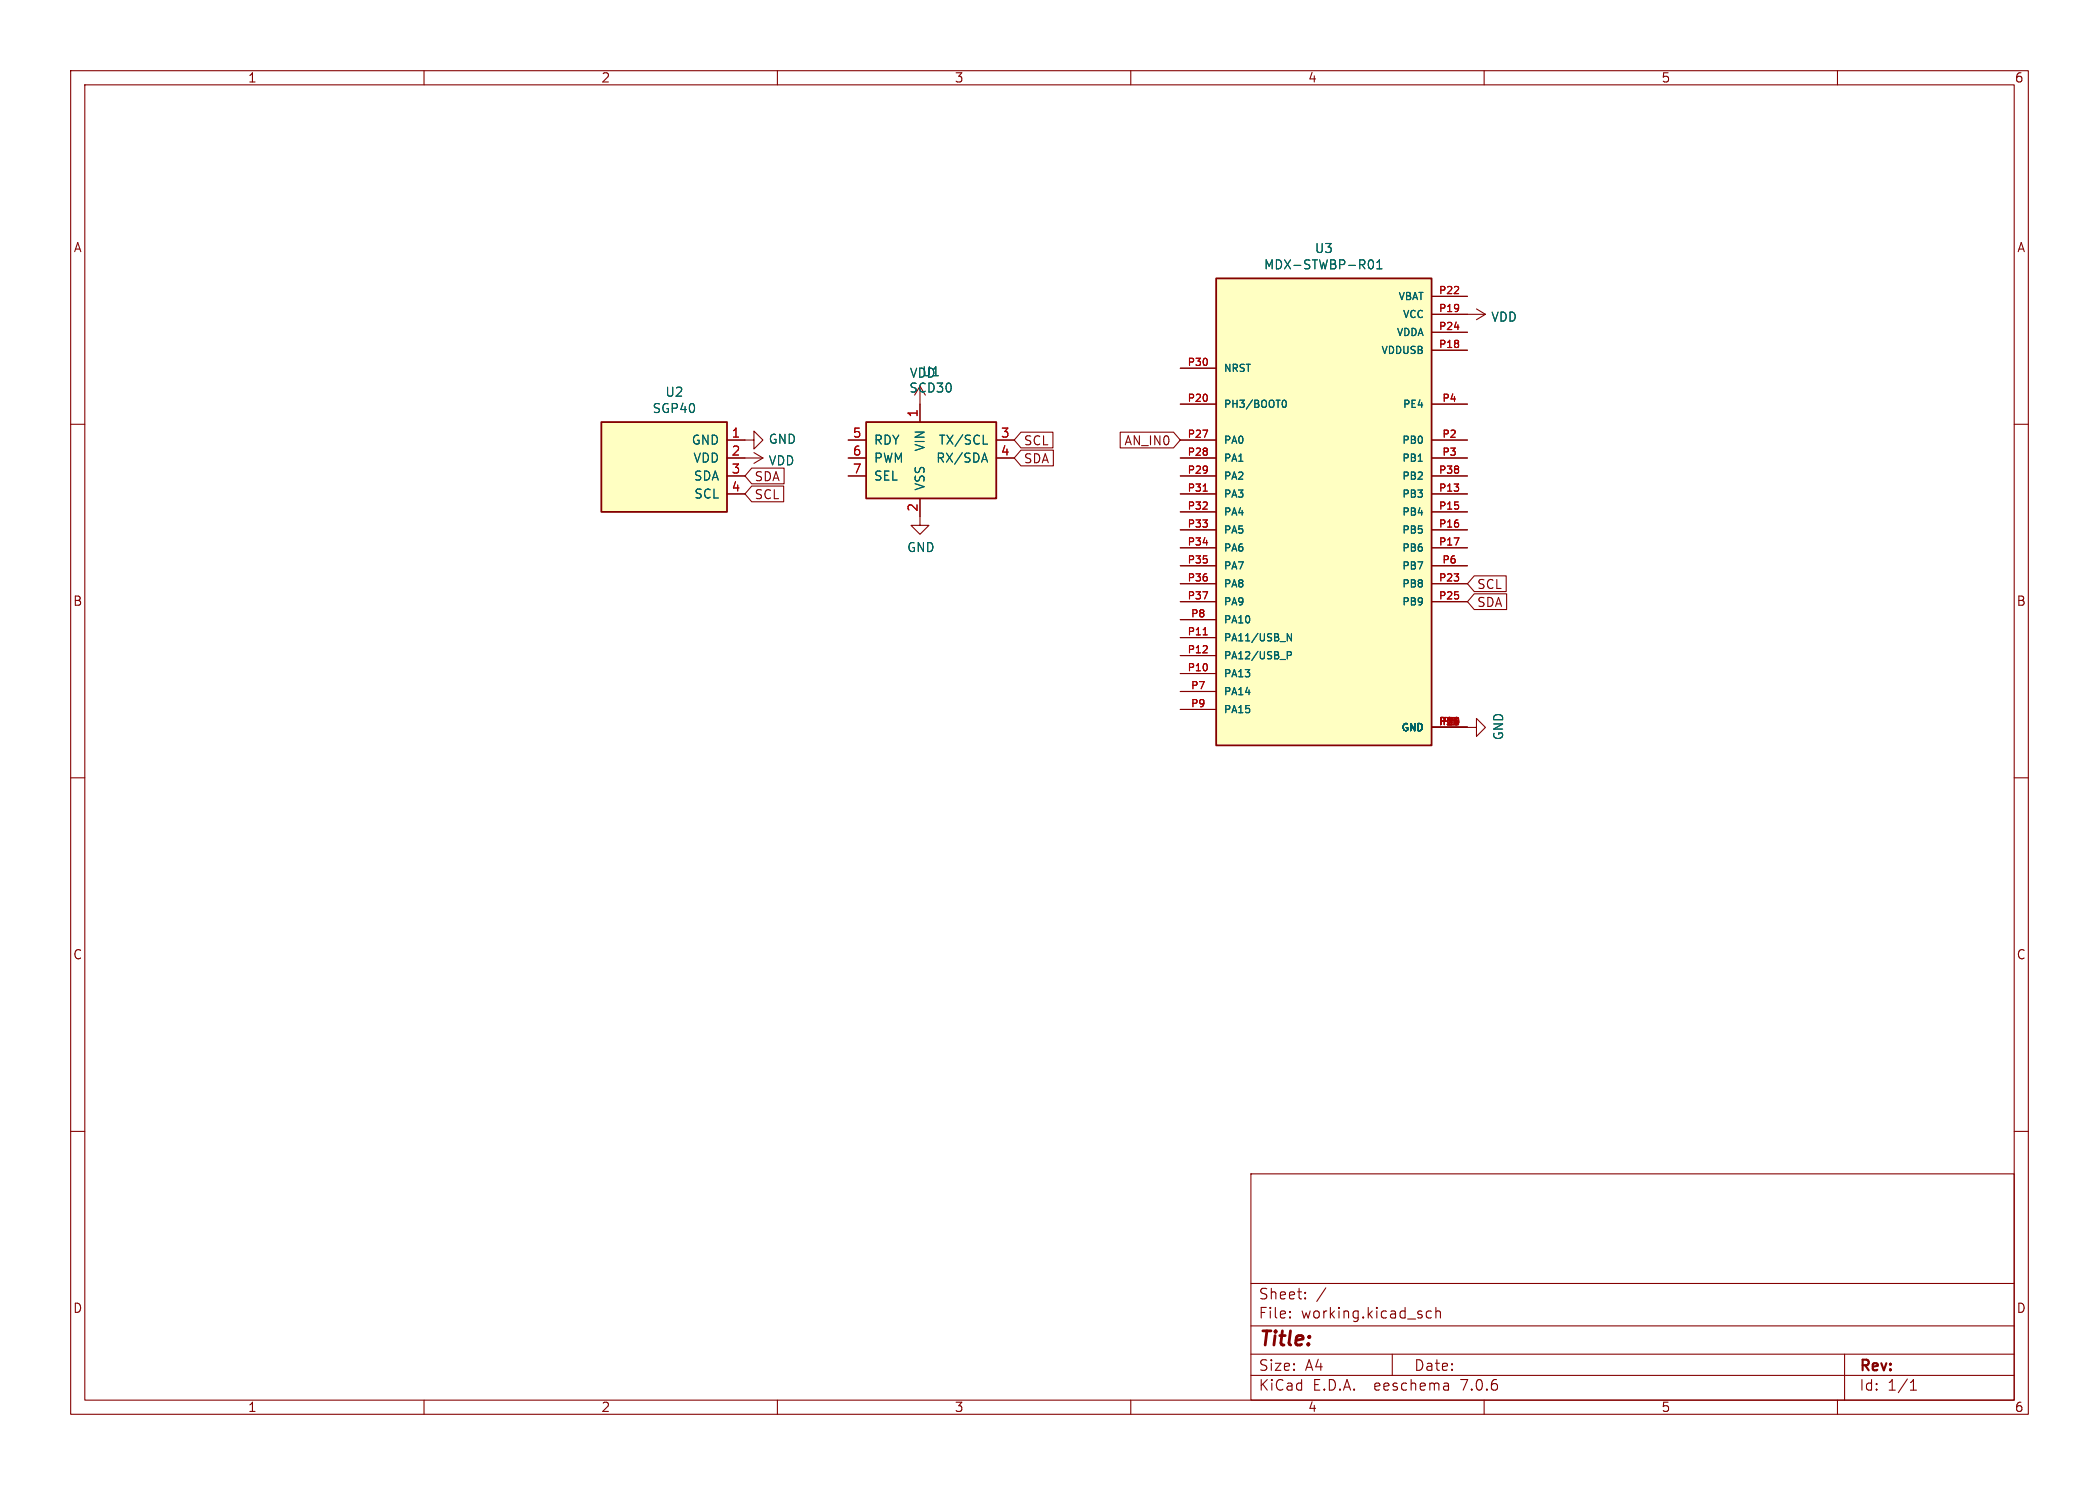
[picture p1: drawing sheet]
<svg xmlns="http://www.w3.org/2000/svg" width="297mm" height="210mm" viewBox="0 0 297 210" stroke-linecap="round" stroke-linejoin="round" font-family="sans-serif">
<g fill="none" stroke="#840000" stroke-width=".15">
<path d="M10 10h277v190h-277zM12 12h273v186h-273zM60 10v2M110 10v2M160 10v2M210 10v2M260 10v2M10 60h2M130.2 54.6v5.1M167 57.2h5.1M167 52.1h5.1M202.6 49.5h5"/>
<path d="M202.6 44.5h7.6M202.6 57.2h5M202.6 41.9h5M202.6 47h5M208.9 43.7l1.3 .8M210.2 44.5l-1.3 .7M285 60h2M102.9 62.2h3.8v-1.2l1.2 1.2-1.2 1.3v-1.3M102.9 69.9h2.5M102.9 64.8h5M102.9 67.3h2.5M106.4 66.2h4.5v2.2h-4.5l-1-1.1z"/>
<path d="M106.4 68.7h4.5v2.3h-4.5l-1-1.1zM106.7 64l1.2 .8M107.9 64.8l-1.2 .7M120 62.2h2.6M120 64.8h2.6M120 67.3h2.6M130.2 70.5v3.8h1.2l-1.2 1.3-1.3-1.3h1.3M141 62.2h2.5M141 64.8h2.5M144.5 63.7h4.5v2.2h-4.5l-1-1.1zM144.5 61.1h4.5v2.2h-4.5l-1-1.1zM158.5 61.1h7.6l.9 1.1-.9 1.1h-7.6z"/>
<path d="M167 69.9h5.1M167 72.4h5.1M167 74.9h5.1M167 77.5h5.1M167 62.2h5.1M167 64.8h5.1M167 67.3h5.1M202.6 69.9h5M202.6 72.4h5M202.6 74.9h5M202.6 77.5h5M202.6 62.2h5"/>
<path d="M202.6 64.8h5M202.6 67.3h5M167 95.3h5.1M167 90.2h5.1M167 92.7h5.1M167 82.6h5.1M167 85.1h5.1M167 80h5.1M167 97.8h5.1M167 87.6h5.1M202.6 82.6h5M202.6 85.1h5"/>
<path d="M202.6 80h5M208.6 84h4.6v2.2h-4.6l-1-1.1zM208.6 81.4h4.5v2.3h-4.5l-1-1.1zM10 110h2M167 100.3h5.1M202.6 102.9h6.3v-1.3l1.3 1.3-1.3 1.2v-1.2M285 110h2M10 160h2M285 160h2M177 166h108v32h-108zM60 198v2M110 198v2"/>
<path d="M160 198v2M177 194.5h108M177 191.5h108M177 187.5h108M177 181.5h108M182.5 186.3h.1l-.1 .1M182.5 186.3v.1M182.5 185.5v.1M182.5 185.5h.1l-.1 .1M184.7 183.6v.1M184.7 183.6h-.1l.1 .1M184.7 182.8v.1"/>
<path d="M184.7 182.8h-.1l.1 .1M187.6 182.1l-1.3 2M197 191.5v3M202.5 185.5l-.4-.1-.3 .3v.4l.2 .2 .1 .1 .4-.1M203.2 185.5a.37 .37 0 0 1 .6 .1v.8M203.2 184.9v1.5M204.9 195.7l.1 .9M205 196.5l-.2 .1M205 196h-.2M210 198v2M260 198v2M261 191.5v6.5"/>
<path d="M270.3 196.6h.9M270.3 195.5l.4-.4v1.5"/>
</g>
<g fill="#ffffc2" stroke="#ffffc2" stroke-width=".14">
<path d="M172.1 39.4h30.5v66h-30.5z"/>
<path d="M122.6 59.7h18.4v10.8h-18.4z"/>
<path d="M85.1 59.7h17.8v12.7h-17.8z"/>
</g>
<path d="M172.1 39.4h30.5v66h-30.5zM85.1 59.7h17.8v12.7h-17.8zM122.6 59.7h18.4v10.8h-18.4z" fill="none" stroke="#840000" stroke-width=".25"/>
<path d="M193.6 37.2l.1-.3 .2-.2a.69 .69 0 0 1 .3 1.2l-.2 .1h-.2l-.2-.5M194.8 38h.7M194.8 37.1l.4-.4v1.3M181.5 56.8l.2-.2a.54 .54 0 0 1 .3 .5 .54 .54 0 0 1-.3 .5l-.2-.2M139 65h.6M139.1 62.8h.6M139.3 64.1l.4 1.2M200.7 65.2h.6M182.2 92.7l.4-.1 .1-.1v-.2l-.5-.1v1M182.7 89.6v1l-.5-1v1" fill="none" stroke="#006464" stroke-width=".15"/>
<path d="M170.2 69.5h.6M170.2 89.8h.6" fill="none" stroke="#a90000" stroke-width=".15"/>
<text font-size="2.8" fill="#840000" x="178" y="190.9">Title:</text>
<g font-size="2.1" fill="#840000">
<text x="178" y="184">Sheet:</text>
<text x="178" y="186.7">File:</text>
<text x="184.1" y="186.7">working.kicad_sch</text>
<text x="178" y="196.9">KiCad</text>
<text x="178" y="194.1">Size:</text>
<text x="184.7" y="194.1">A4</text>
<text x="185.7" y="196.9">E.D.A.</text>
<text x="194.6" y="196.9">eeschema</text>
<text x="200" y="194.1">Date:</text>
<text x="207" y="196.9">7.0.6</text>
<text x="263" y="194.3">Rev:</text>
<text x="263" y="196.9">Id:</text>
<text x="267.1" y="196.9">1/1</text>
</g>
<g font-size="1.8" fill="#840000">
<text x="35" y="11.9">1</text>
<text x="85" y="11.9">2</text>
<text x="135" y="11.9">3</text>
<text x="185" y="11.9">4</text>
<text x="235" y="11.9">5</text>
<text x="285" y="11.9">6</text>
<text x="10.3" y="35.9">A</text>
<text x="285.3" y="35.9">A</text>
<text x="144.8" y="65.7">SDA</text>
<text x="144.8" y="63.2">SCL</text>
<text x="159" y="63.2">AN_IN0</text>
<text x="106.7" y="68.3">SDA</text>
<text x="106.7" y="70.8">SCL</text>
<text x="208.9" y="83.5">SCL</text>
<text x="10.3" y="85.9">B</text>
<text x="208.9" y="86">SDA</text>
<text x="285.3" y="85.9">B</text>
<text x="10.3" y="135.9">C</text>
<text x="285.3" y="135.9">C</text>
<text x="10.3" y="185.9">D</text>
<text x="285.3" y="185.9">D</text>
<text x="35" y="199.9">1</text>
<text x="85" y="199.9">2</text>
<text x="135" y="199.9">3</text>
<text x="185" y="199.9">4</text>
<text x="235" y="199.9">5</text>
<text x="285" y="199.9">6</text>
</g>
<g font-size="1.8" fill="#006464">
<text x="186" y="36">U3</text>
<text x="178.8" y="38.3">MDX-STWBP-R01</text>
<text x="210.9" y="45.7">VDD</text>
<text x="128.6" y="53.6">VDD</text>
<text x="130.4" y="53.4">U1</text>
<text x="92.2" y="58.6">SGP40</text>
<text x="94.1" y="56.3">U2</text>
<text x="128.6" y="55.7">SCD30</text>
<text x="97.8" y="63.1">GND</text>
<text x="98" y="65.6">VDD</text>
<text x="108.7" y="63">GND</text>
<text x="123.6" y="63.1">RDY</text>
<text x="123.6" y="65.6">PWM</text>
<text x="131" y="63.9" transform="rotate(-90 131 63.9)">VIN</text>
<text x="132.4" y="65.6">RX/SDA</text>
<text x="132.7" y="63.1">TX/SCL</text>
<text x="98.1" y="68.2">SDA</text>
<text x="98.1" y="70.7">SCL</text>
<text x="108.7" y="66">VDD</text>
<text x="123.6" y="68.2">SEL</text>
<text x="131" y="69.5" transform="rotate(-90 131 69.5)">VSS</text>
<text x="128.3" y="78.3">GND</text>
<text x="212.9" y="104.8" transform="rotate(-90 212.9 104.8)">GND</text>
</g>
<g font-size="1.8" fill="#a90000">
<text x="129.9" y="59.1" transform="rotate(-90 129.9 59.1)">1</text>
<text x="103.4" y="62">1</text>
<text x="103.4" y="64.5">2</text>
<text x="120.6" y="62">5</text>
<text x="120.6" y="64.5">6</text>
<text x="141.5" y="62">3</text>
<text x="141.5" y="64.5">4</text>
<text x="103.4" y="67.1">3</text>
<text x="103.4" y="69.6">4</text>
<text x="120.6" y="67.1">7</text>
<text x="129.9" y="72.5" transform="rotate(-90 129.9 72.5)">2</text>
</g>
<g font-size="1.4" fill="#a90000">
<text x="203.5" y="41.7">P22</text>
<text x="203.5" y="44.2">P19</text>
<text x="203.5" y="46.7">P24</text>
<text x="167.9" y="51.8">P30</text>
<text x="203.5" y="49.3">P18</text>
<text x="167.9" y="56.9">P20</text>
<text x="204" y="56.9">P4</text>
<text x="167.9" y="62">P27</text>
<text x="167.9" y="64.5">P28</text>
<text x="204" y="62">P2</text>
<text x="204" y="64.5">P3</text>
<text x="167.9" y="67.1">P29</text>
<text x="167.9" y="69.6">P31</text>
<text x="203.5" y="69.6">P13</text>
<text x="203.5" y="67.1">P38</text>
<text x="167.9" y="72.1">P32</text>
<text x="167.9" y="74.7">P33</text>
<text x="167.9" y="77.2">P34</text>
<text x="203.5" y="72.1">P15</text>
<text x="203.5" y="74.7">P16</text>
<text x="203.5" y="77.2">P17</text>
<text x="167.9" y="79.8">P35</text>
<text x="167.9" y="82.3">P36</text>
<text x="203.5" y="82.3">P23</text>
<text x="204" y="79.8">P6</text>
<text x="167.9" y="89.9">P11</text>
<text x="167.9" y="84.8">P37</text>
<text x="168.4" y="87.4">P8</text>
<text x="203.5" y="84.8">P25</text>
<text x="167.9" y="95">P10</text>
<text x="167.9" y="92.5">P12</text>
<text x="168.4" y="97.5">P7</text>
<text x="168.4" y="100.1">P9</text>
<text x="203.5" y="102.6">P14</text>
<text x="203.5" y="102.6">P21</text>
<text x="204" y="102.6">P1</text>
<text x="204" y="102.6">P5</text>
</g>
<g font-size="1.4" fill="#006464">
<text x="197.5" y="47.7">VDDA</text>
<text x="197.8" y="42.6">VBAT</text>
<text x="198.4" y="45.2">VCC</text>
<text x="173.1" y="52.8">NRST</text>
<text x="195.3" y="50.3">VDDUSB</text>
<text x="173.1" y="57.9">PH3/BOOT0</text>
<text x="198.4" y="57.9">PE4</text>
<text x="173.1" y="63">PA0</text>
<text x="173.1" y="65.5">PA1</text>
<text x="198.3" y="63">PB0</text>
<text x="198.3" y="65.5">PB1</text>
<text x="173.1" y="68">PA2</text>
<text x="173.1" y="70.6">PA3</text>
<text x="198.3" y="70.6">PB3</text>
<text x="198.3" y="68">PB2</text>
<text x="173.1" y="73.1">PA4</text>
<text x="173.1" y="75.7">PA5</text>
<text x="198.3" y="73.1">PB4</text>
<text x="198.3" y="75.7">PB5</text>
<text x="173.1" y="78.2">PA6</text>
<text x="173.1" y="80.7">PA7</text>
<text x="173.1" y="83.3">PA8</text>
<text x="198.3" y="78.2">PB6</text>
<text x="198.3" y="83.3">PB8</text>
<text x="198.3" y="80.7">PB7</text>
<text x="173.1" y="85.8">PA9</text>
<text x="173.1" y="88.4">PA10</text>
<text x="198.3" y="85.8">PB9</text>
<text x="173.1" y="96">PA13</text>
<text x="173.1" y="90.9">PA11/USB_N</text>
<text x="173.1" y="93.4">PA12/USB_P</text>
<text x="173.1" y="98.5">PA14</text>
<text x="173.1" y="101.1">PA15</text>
<text x="198.2" y="103.6">GND</text>
</g>
</svg>
